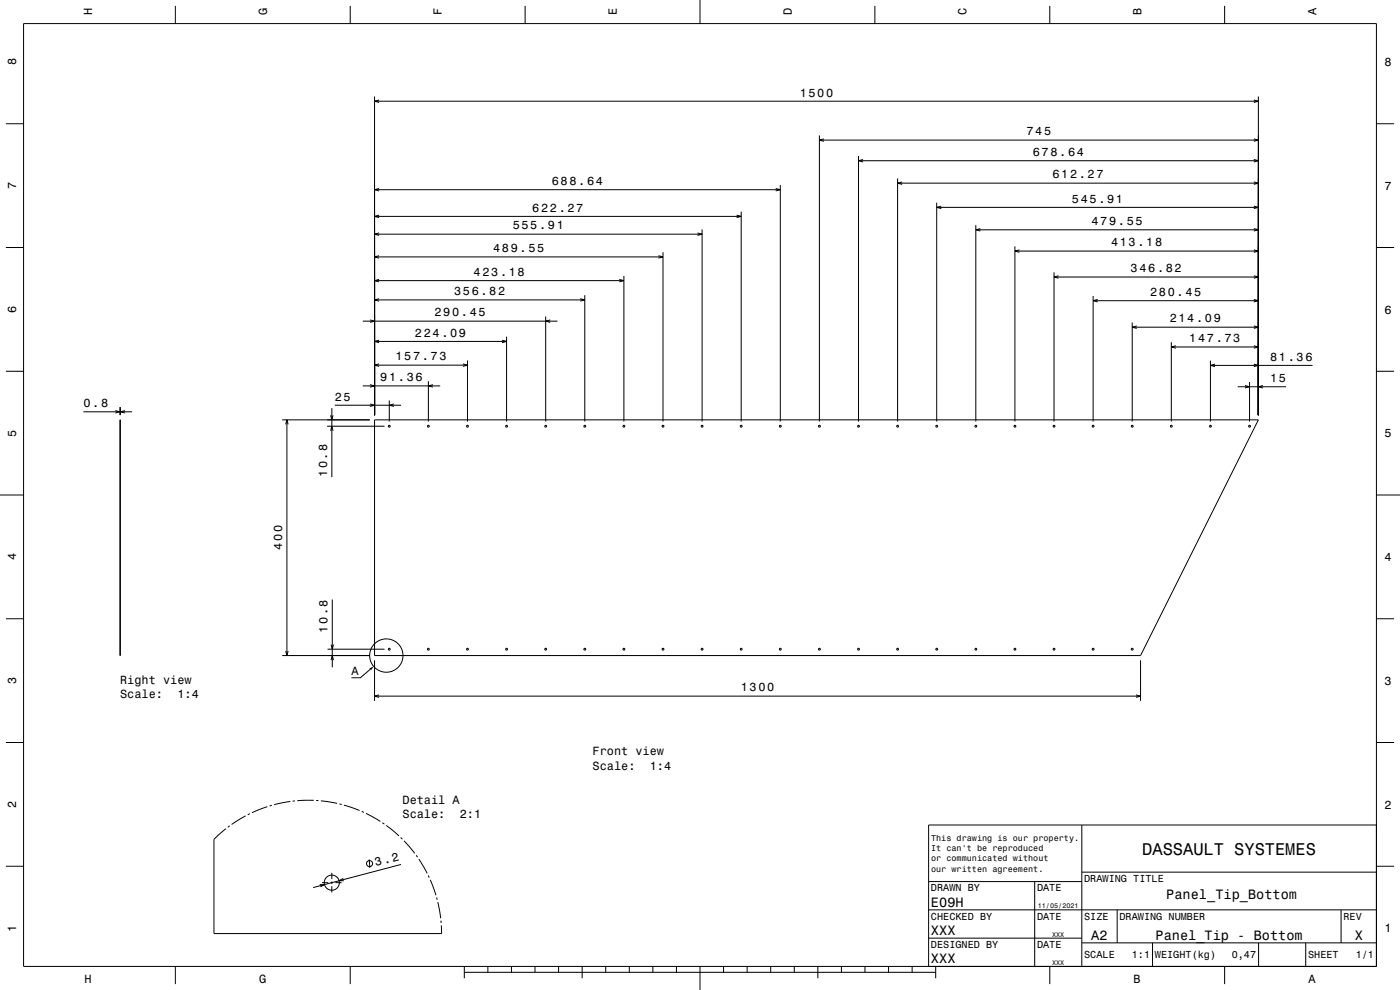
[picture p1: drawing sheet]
<svg xmlns="http://www.w3.org/2000/svg" width="594mm" height="420mm" viewBox="0 0 594 420" stroke-linecap="round" stroke-linejoin="round" font-family="sans-serif">
<g fill="none" stroke="#000" stroke-width=".42">
<path d="M10 10h574v400h-574zM74.4 2.5v7.5M148.6 2.5v7.5M222.8 2.5v7.5M297 0v10M371.2 2.5v7.5M445.4 2.5v7.5M519.6 2.5v7.5M2.5 52.5h7.5M158.9 40.9v135.2M158.9 42.9h375M160.8 42.4l-1.9 .5 1.9 .6"/>
<path d="M347.7 57.4v121.4M347.7 59.4h186.2M349.6 58.9l-1.9 .5 1.9 .6M532 58.9l1.9 .5-1.9 .6M532 42.4l1.9 .5-1.9 .6M533.9 40.9v135.2M584 52.5h7.5M160.8 80l-1.9 .5 1.9 .5M329.1 80l2 .5-2 .5M331.1 78.5v100.3M364.3 66.2v112.6M364.3 68.2h169.6"/>
<path d="M366.2 67.7l-1.9 .5 1.9 .5M380.8 75.7v103.1M380.8 77.7h153.1M382.8 77.2l-2 .5 2 .5M532 77.2l1.9 .5-1.9 .5M532 67.7l1.9 .5-1.9 .5M158.9 99.3h139M158.9 91.8h155.6M158.9 80.5h172.2M160.8 98.8l-1.9 .5 1.9 .6M160.8 91.3l-1.9 .5 1.9 .5M296 98.8l1.9 .5-1.9 .6"/>
<path d="M297.9 97.3v81.5M312.5 91.3l2 .5-2 .5M314.5 89.8v89M397.4 86v92.8M397.4 88h136.5M399.4 87.5l-2 .5 2 .5M414 95.5v83.3M414 97.5h119.9M416 97l-2 .5 2 .5M532 97l1.9 .5-1.9 .5M532 87.5l1.9 .5-1.9 .5M2.5 105h7.5"/>
<path d="M158.9 119.1h105.8M158.9 109h122.4M160.8 118.5l-1.9 .6 1.9 .5M160.8 108.5l-1.9 .5 1.9 .5M262.8 118.5l1.9 .6-1.9 .5M264.7 117.1v61.7M279.4 108.5l1.9 .5-1.9 .5M281.3 107v71.8M430.6 104.5v74.3M430.6 106.5h103.3M432.5 106l-1.9 .5 1.9 .5M447.2 115.5v63.3"/>
<path d="M447.2 117.5h86.7M449.1 117l-1.9 .5 1.9 .5M532 117l1.9 .5-1.9 .5M532 106l1.9 .5-1.9 .5M584 105h7.5M153.9 136.2h82.6M157 135.7l1.9 .5-1.9 .6M158.9 127.2h89.2M160.8 126.7l-1.9 .5 1.9 .6M231.5 134.2v44.6M233.5 135.7l-2 .5 2 .6M246.2 126.7l1.9 .5-1.9 .6"/>
<path d="M248.1 125.2v53.6M463.8 125.6v53.2M463.8 127.6h70.1M465.7 127.1l-1.9 .5 1.9 .5M480.4 136.8v42M480.4 138.8h53.5M482.3 138.3l-1.9 .5 1.9 .5M532 138.3l1.9 .5-1.9 .5M532 127.1l1.9 .5-1.9 .5M2.5 157.5h7.5M158.9 154.9h39.4M158.9 144.8h56"/>
<path d="M160.8 154.4l-1.9 .5 1.9 .5M160.8 144.3l-1.9 .5 1.9 .6M196.4 154.4l1.9 .5-1.9 .5M198.3 152.9v25.9M213 144.3l1.9 .5-1.9 .6M214.9 142.8v36M497 145.2v33.6M497 147.2h36.9M498.9 146.7l-1.9 .5 1.9 .5M513.6 153v25.8M513.6 155h43.3M515.5 154.5l-1.9 .5 1.9 .5"/>
<path d="M532 154.5l1.9 .5-1.9 .5M532 146.7l1.9 .5-1.9 .5M584 157.5h7.5M35.4 174.7h20.7M48.9 174.2l2 .5-2 .5M50.9 178.1l.2 100zM50.9 172.7v3.4M51.1 172.7v3.4M53 174.2l-1.9 .5 1.9 .5M119.7 178.1h37.2M121.7 178.1v100M140.3 176.2l.5 1.9 .5-1.9"/>
<path d="M140.8 173.1v29.3M142 171.9h28.2M153.9 163.7h32.9M157 171.4l1.9 .5-1.9 .5M157 163.2l1.9 .5-1.9 .5M158.9 178.1h375l-50 100h-325zM165.2 169.9v8.9M167.1 171.4l-1.9 .5 1.9 .5M181.8 161.7v17.1M183.7 163.2l-1.9 .5 1.9 .5M525.2 164.1h20.5M528.2 163.6l2 .5-2 .5"/>
<path d="M530.2 162.1v16.7M535.8 163.6l-1.9 .5 1.9 .5M121.2 180.1l.5-2 .6 2M138.8 180.8h24.4M140.3 182.8l.5-2 .5 2M0 210h10M584 210h10M141 254.3v28.8M2.5 262.5h7.5M119.7 278.1h37.2M121.2 276.2l.5 1.9 .6-1.9M139 275.4h24.2"/>
<path d="M140.5 273.5l.5 1.9 .5-1.9M584 262.5h7.5M140.5 280.1l.5-2 .5 2M157.1 284l-4.2 3.5h-3.8M158.9 280.1v17.2M158.9 295.3h325M160.8 294.8l-1.9 .5 1.9 .5M482 294.8l1.9 .5-1.9 .5M483.9 280.1v17.2M2.5 315h7.5M584 315h7.5M125.1 339.8l-.9 .1"/>
<path d="M133.1 339.5l-7 .2M134.1 339.6l1 .1M136.1 339.8l6.9 1M95.9 351.6l-5.1 4.5v40h96.5l-.1-3.5M97.5 350.4l-.8 .6M104.2 346.1l-5.9 3.7M106 345.2l-.9 .5M113.4 342.2l-6.5 2.6M115.3 341.6l-.9 .3M123.2 340l-6.9 1.4M144 341.1l1 .2M146 341.6l6.6 2.3"/>
<path d="M153.5 344.3l.9 .4M155.3 345.1l6.1 3.4M162.2 349.1l.9 .5M163.9 350.2l5.4 4.4M170 355.3l.7 .7M171.4 356.7l4.6 5.3M459 350v60M584 350h-190v60M2.5 367.5h7.5M135.7 375.3h2l-1.8 1M136.6 374.5h2.7M140.3 374.5h1"/>
<path d="M140.8 370.3v2.7M140.8 374v1M140.8 376v2.6M142.3 374.5h2.6M145.6 372.7l-1.7 1h2M156.7 364.6l.2 3.6M170.1 366.7l-37.2 9.9M176.6 362.9l.6 .8M177.7 364.5l3.6 6M181.7 371.4l.4 .9M182.5 373.2l2.5 6.6M394 374h65"/>
<path d="M439 374v36M459 370h125M584 367.5h7.5M185.2 380.8l.3 .9M185.7 382.7l1.3 6.9M187.1 390.6l.1 1M394 398h65M394 386h190M474 386v14M569 386v14M74.4 410v7.5M148.6 410v7.5"/>
<path d="M197 412.5h200M197 410v5M207 410v2.5M217 410v2.5M227 410v2.5M237 410v2.5M247 410v5M257 410v2.5M267 410v2.5M277 410v2.5M287 410v2.5M297 410v10"/>
<path d="M307 410v2.5M317 410v2.5M327 410v2.5M337 410v2.5M347 410v5M357 410v2.5M367 410v2.5M377 410v2.5M387 410v2.5M397 410v5M445.4 410v7.5M459 400h125"/>
<path d="M489 400v10M519.6 410v7.5M534 400v10M554 400v10"/>
<circle cx="165.2" cy="180.8" r=".4"/>
<circle cx="181.8" cy="180.8" r=".4"/>
<circle cx="198.3" cy="180.8" r=".4"/>
<circle cx="214.9" cy="180.8" r=".4"/>
<circle cx="231.5" cy="180.8" r=".4"/>
<circle cx="248.1" cy="180.8" r=".4"/>
<circle cx="264.7" cy="180.8" r=".4"/>
<circle cx="281.3" cy="180.8" r=".4"/>
<circle cx="297.9" cy="180.8" r=".4"/>
<circle cx="314.5" cy="180.8" r=".4"/>
<circle cx="331.1" cy="180.8" r=".4"/>
<circle cx="347.7" cy="180.8" r=".4"/>
<circle cx="364.3" cy="180.8" r=".4"/>
<circle cx="380.8" cy="180.8" r=".4"/>
<circle cx="397.4" cy="180.8" r=".4"/>
<circle cx="414" cy="180.8" r=".4"/>
<circle cx="430.6" cy="180.8" r=".4"/>
<circle cx="447.2" cy="180.8" r=".4"/>
<circle cx="463.8" cy="180.8" r=".4"/>
<circle cx="480.4" cy="180.8" r=".4"/>
<circle cx="497" cy="180.8" r=".4"/>
<circle cx="513.6" cy="180.8" r=".4"/>
<circle cx="530.2" cy="180.8" r=".4"/>
<circle cx="163.9" cy="278.1" r="7.1"/>
<circle cx="165.2" cy="275.4" r=".4"/>
<circle cx="181.8" cy="275.4" r=".4"/>
<circle cx="198.3" cy="275.4" r=".4"/>
<circle cx="214.9" cy="275.4" r=".4"/>
<circle cx="231.5" cy="275.4" r=".4"/>
<circle cx="248.1" cy="275.4" r=".4"/>
<circle cx="264.7" cy="275.4" r=".4"/>
<circle cx="281.3" cy="275.4" r=".4"/>
<circle cx="297.9" cy="275.4" r=".4"/>
<circle cx="314.5" cy="275.4" r=".4"/>
<circle cx="331.1" cy="275.4" r=".4"/>
<circle cx="347.7" cy="275.4" r=".4"/>
<circle cx="364.3" cy="275.4" r=".4"/>
<circle cx="380.8" cy="275.4" r=".4"/>
<circle cx="397.4" cy="275.4" r=".4"/>
<circle cx="414" cy="275.4" r=".4"/>
<circle cx="430.6" cy="275.4" r=".4"/>
<circle cx="447.2" cy="275.4" r=".4"/>
<circle cx="463.8" cy="275.4" r=".4"/>
<circle cx="480.4" cy="275.4" r=".4"/>
<circle cx="140.8" cy="374.5" r="3.2"/>
<circle cx="156.8" cy="366.4" r="1.28"/>
</g>
<path d="M156.7 283.6l1.8-.9-1.1 1.7z" fill-rule="evenodd" fill="#000"/>
<text font-size="7.2" x="484.6" y="362.6">DASSAULT SYSTEMES</text>
<g font-size="5.8">
<text x="494.8" y="381.4">Panel_Tip_Bottom</text>
<text x="395" y="384.6">E09H</text>
<text x="395" y="396.6">XXX</text>
<text x="463" y="398.6">A2</text>
<text x="490.3" y="398.6">Panel_Tip - Bottom</text>
<text x="574.8" y="398.6">X</text>
<text x="395" y="408.6">XXX</text>
</g>
<text font-size="5.1" x="159.5" y="367.5" transform="rotate(-14 159.5 367.5)">3.2</text>
<g font-size="5">
<text x="39.1" y="6.5" transform="rotate(-90 39.1 6.5)">H</text>
<text x="113.3" y="6.5" transform="rotate(-90 113.3 6.5)">G</text>
<text x="187.5" y="6.5" transform="rotate(-90 187.5 6.5)">F</text>
<text x="261.7" y="6.5" transform="rotate(-90 261.7 6.5)">E</text>
<text x="335.9" y="6.5" transform="rotate(-90 335.9 6.5)">D</text>
<text x="410.1" y="6.5" transform="rotate(-90 410.1 6.5)">C</text>
<text x="484.3" y="6.5" transform="rotate(-90 484.3 6.5)">B</text>
<text x="558.5" y="6.5" transform="rotate(-90 558.5 6.5)">A</text>
<text x="6.8" y="27.8" transform="rotate(-90 6.8 27.8)">8</text>
<text x="587.5" y="28.1">8</text>
<text x="339.3" y="40.9">1500</text>
<text x="435.5" y="57.4">745</text>
<text x="438.2" y="66.2">678.64</text>
<text x="446.5" y="75.7">612.27</text>
<text x="6.8" y="80.3" transform="rotate(-90 6.8 80.3)">7</text>
<text x="234.1" y="78.5">688.64</text>
<text x="587.5" y="80.6">7</text>
<text x="225.8" y="89.8">622.27</text>
<text x="454.8" y="86">545.91</text>
<text x="463.1" y="95.5">479.55</text>
<text x="217.5" y="97.3">555.91</text>
<text x="209.2" y="107">489.55</text>
<text x="471.4" y="104.5">413.18</text>
<text x="200.9" y="117.1">423.18</text>
<text x="479.7" y="115.5">346.82</text>
<text x="192.7" y="125.2">356.82</text>
<text x="488" y="125.6">280.45</text>
<text x="6.8" y="132.8" transform="rotate(-90 6.8 132.8)">6</text>
<text x="184.4" y="134.2">290.45</text>
<text x="496.3" y="136.8">214.09</text>
<text x="587.5" y="133.1">6</text>
<text x="176.1" y="142.8">224.09</text>
<text x="504.6" y="145.2">147.73</text>
<text x="167.8" y="152.9">157.73</text>
<text x="538.9" y="153">81.36</text>
<text x="161.3" y="161.7">91.36</text>
<text x="538.9" y="162.1">15</text>
<text x="35.4" y="172.7">0.8</text>
<text x="142" y="169.9">25</text>
<text x="6.8" y="185.3" transform="rotate(-90 6.8 185.3)">5</text>
<text x="587.5" y="185.6">5</text>
<text x="138.8" y="202.4" transform="rotate(-90 138.8 202.4)">10.8</text>
<text x="119.7" y="233.4" transform="rotate(-90 119.7 233.4)">400</text>
<text x="6.8" y="237.8" transform="rotate(-90 6.8 237.8)">4</text>
<text x="587.5" y="238.1">4</text>
<text x="139" y="268.6" transform="rotate(-90 139 268.6)">10.8</text>
<text x="149.1" y="286.3">A</text>
<text x="6.8" y="290.3" transform="rotate(-90 6.8 290.3)">3</text>
<text x="51" y="290">Right view</text>
<text x="314.3" y="293.3">1300</text>
<text x="587.5" y="290.6">3</text>
<text x="51" y="296">Scale:</text>
<text x="75.3" y="296">1:4</text>
<text x="251.4" y="320.5">Front view</text>
<text x="251.4" y="326.5">Scale:</text>
<text x="275.7" y="326.5">1:4</text>
<text x="170.8" y="340.9">Detail A</text>
<text x="6.8" y="342.8" transform="rotate(-90 6.8 342.8)">2</text>
<text x="170.8" y="347">Scale:</text>
<text x="195.1" y="347">2:1</text>
<text x="587.5" y="343.1">2</text>
<text x="6.8" y="395.3" transform="rotate(-90 6.8 395.3)">1</text>
<text x="587.5" y="395.6">1</text>
<text x="35.8" y="416.8">H</text>
<text x="110" y="416.8">G</text>
<text x="481" y="416.8">B</text>
<text x="555.2" y="416.8">A</text>
</g>
<g font-size="4.3">
<text x="460" y="374.2">DRAWING TITLE</text>
<text x="395" y="378.2">DRAWN BY</text>
<text x="440" y="378.2">DATE</text>
<text x="395" y="390.2">CHECKED BY</text>
<text x="440" y="390.2">DATE</text>
<text x="460" y="390.2">SIZE</text>
<text x="475" y="390.2">DRAWING NUMBER</text>
<text x="570" y="390.2">REV</text>
<text x="395" y="402.2">DESIGNED BY</text>
<text x="440" y="402.2">DATE</text>
<text x="460" y="406.6">SCALE</text>
<text x="480.2" y="406.6">1:1</text>
<text x="490" y="406.6">WEIGHT(kg)</text>
<text x="522.6" y="406.6">0,47</text>
<text x="555" y="406.6">SHEET</text>
<text x="575.2" y="406.6">1/1</text>
</g>
<g font-size="3.6">
<text x="395.1" y="356.8">This drawing is our property.</text>
<text x="395.1" y="361.2">It can't be reproduced</text>
<text x="395.1" y="365.5">or communicated without</text>
<text x="395.1" y="369.8">our written agreement.</text>
</g>
<g font-size="2.9">
<text x="440.3" y="385.3">11/05/2021</text>
<text x="446.4" y="397.3">XXX</text>
<text x="446.4" y="409.3">XXX</text>
</g>
</svg>
